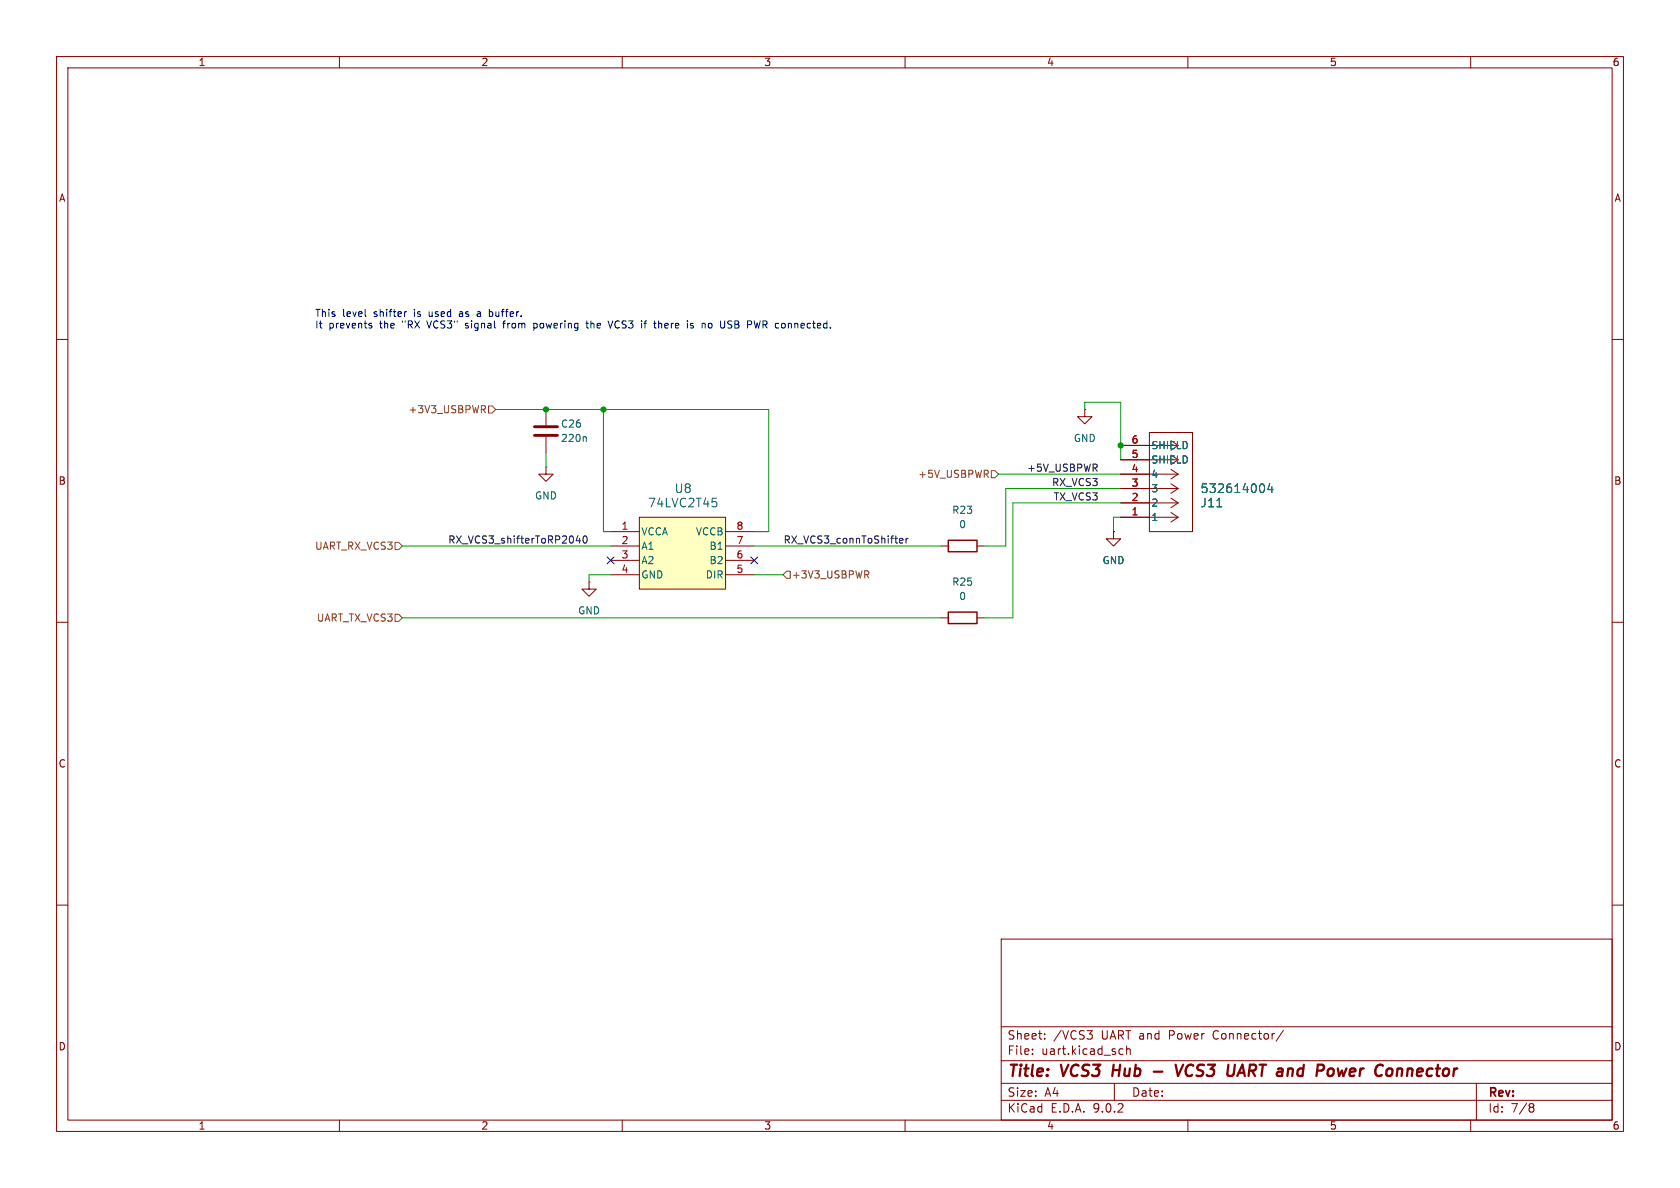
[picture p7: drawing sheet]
<svg xmlns="http://www.w3.org/2000/svg" width="297mm" height="210mm" viewBox="0 0 297 210" stroke-linecap="round" stroke-linejoin="round" font-family="sans-serif">
<g fill="none" stroke="#840000" stroke-width=".18">
<path d="M10 10h277v190h-277zM12 12h273v186h-273zM60 10v2M110 10v2M160 10v2M210 10v2M260 10v2M10 60h2M96.5 72.4v2.8M96.5 77.2v2.8M285 60h2M96.5 82.6v1.2h1.3l-1.3 1.3-1.3-1.3h1.3"/>
<path d="M96.5 82.6h.1M166.4 96.5h1.2M172.7 96.5h1.3M10 110h2M104.1 102.9v1.2h1.3l-1.3 1.3-1.2-1.3h1.2M104.1 102.9h.1M285 110h2M10 160h2M177 166h108v32h-108zM285 160h2M60 198v2M110 198v2"/>
<path d="M160 198v2M177 194.5h108M177 191.5h108M177 187.5h108M177 181.5h108M182.5 186.3v.1M182.5 185.5v.1M184.7 183.6v.1M184.7 182.8v.1M192.2 182.2h.9l-.5 .6M192.8 182.8l.3 .3v.3l-.3 .3M197 191.5v3"/>
<path d="M198.1 185.4l.4 .1M198.5 186.3l-.4 .1M199.2 185.5l.2-.1 .3 .1 .1 .9M199.2 184.9v1.5M210 198v2M226.9 182.1l-1.3 2M260 198v2M261 191.5v6.5M270.6 195.1l.4 .1 .2 .2-.3 .3M270.6 195.7h.3M270.9 195.7l.2 .2 .1 .4-.2 .2-.4 .1"/>
</g>
<path d="M196.9 188.2l-.3 2M204 189.4h1.5M207.8 188.2l.5 2 .9-2M209.9 188.5a1.27 1.27 0 0 0 0 1.6M219 189.6h.9M219.6 188.2l-.9 2M236.5 188.9l.2 1.3 .5-.9M247.2 189l.2-.1 .4 .1v1.2" fill="none" stroke="#840000" stroke-width=".4"/>
<path d="M167.6 95.5h5.1v2h-5.1z" fill="none" stroke="#840000" stroke-width=".25"/>
<path d="M94.5 75.4h4.1M94.5 77h4.1" fill="none" stroke="#840000" stroke-width=".51"/>
<path d="M103.5 77.2l.1 .2v.6" fill="none" stroke="#006464" stroke-width=".18"/>
<path d="M113 91.4h15.3v12.7h-15.3z" fill="#ffffc2"/>
<g fill="none" stroke="#840000" stroke-width=".18">
<path d="M191.8 72.4v1.3h1.2l-1.2 1.2-1.3-1.2h1.3M191.8 72.4h.1M198.1 78.7h10.2M203.2 76.5h7.6v17.5h-7.6zM107.9 94h5.1M107.9 96.5h5.1M107.9 99.1h5.1M113 91.4h15.3v12.7h-15.3zM128.3 94h5M128.3 96.5h5M128.3 99.1h5M196.8 94v1.3h1.3l-1.3 1.2-1.2-1.2h1.2"/>
<path d="M196.8 94h.1M198.1 91.4h10.2M198.1 88.9h10.2M198.1 86.4h10.2M198.1 83.8h10.2M198.1 81.3h10.2M207 90.6l1.3 .8M207 88.1l1.3 .8M207 85.5l1.3 .9M207 83l1.3 .8M208.3 91.4l-1.3 .9M208.3 88.9l-1.3 .8"/>
<path d="M208.3 86.4l-1.3 .8M208.3 83.8l-1.3 .9M107.9 101.6h5.1M128.3 101.6h5M166.4 109.2h1.2M172.7 109.2h1.3"/>
</g>
<path d="M125.9 88.1h.8M126.4 88.7l.3 .2v.4l-.3 .3M215.1 89.6h.9M223.4 85.7l.1 .4-.1 .8M224.5 85.5l-.4 1h1M224.9 86v1.1" fill="none" stroke="#006464" stroke-width=".18"/>
<path d="M167.6 108.2h5.1v2h-5.1z" fill="none" stroke="#840000" stroke-width=".25"/>
<path d="M85.4 72.4l.4 .6M85.6 71.7l.2 .2v.3l-.2 .2M86.4 71.8h.6l.6 .6-.6 .6h-.6zM69.8 95.9h.7l.6 .6-.6 .7h-.7zM174.3 83.8l.4 .6M174.7 83.3v.4M175.3 83.2h.6l.6 .6-.6 .7h-.6zM69.8 108.6h.7l.6 .6-.6 .7h-.7zM139.1 101h.6v1.2h-.6l-.7-.6zM153.2 101.6l.4 .6M153.4 100.9l.2 .3-.1 .3-.1 .1" fill="none" stroke="#725600" stroke-width=".18"/>
<path d="M102.2 94.7l-.3 .9h.7M102.5 95.2v.8M103.2 94.9l.2-.2a.68 .68 0 0 1 .4 .7 .68 .68 0 0 1-.4 .6l-.2-.1-.1-.4zM159.1 95.9h.5M159.1 95.2h.4l.1 .3-.6 .1M160.2 95.2v.8M160.5 95.2l-.3 .2M193.5 82.7l.5 .6M193.9 82.2v.4" fill="none" stroke="#0f0f0f" stroke-width=".18"/>
<g fill="none" stroke="#009600" stroke-width=".18">
<path d="M87.6 72.4h48.3v21.6h-2.6M106.7 72.4v21.6h1.2M191.8 72.4v-1.3h6.3v10.2M71.1 96.5h36.8M96.5 80v2.6M133.3 96.5h33.1M176.5 83.8h21.6M198.1 86.4h-20.3v10.1h-3.8M198.1 88.9h-19v20.3h-5.1M198.1 91.4h-1.3v2.6M71.1 109.2h95.3M107.9 101.6h-3.8v1.3"/>
<path d="M133.3 101.6h5.1"/>
</g>
<path d="M107.3 98.5l1.3 1.2M108.6 98.5l-1.3 1.2M132.7 98.5l1.3 1.2M134 98.5l-1.3 1.2" fill="none" stroke="#000084" stroke-width=".18"/>
<g fill="none" stroke="#0000c2" stroke-width=".18">
<path d="M64.6 55.9h.1M65.4 57.6h.3l.1 .2-.2 .2h-.3M65.4 57.1l.3 .1M71.9 55.1l-.3 .1M75.4 56.7l.5 1.3M81.4 55.1l-.2 .1M81.4 55.5l-.2 .1 .2 .3M82.3 57.9l.1 .1M82.5 57.1l-.2 .2 .2 .3M84.8 55.1l-.4 .1M84.8 55.5h-.3l-.2 .1 .1 .3h.4M86.6 55.1l.5 .1"/>
<path d="M87.1 55.8l-.5 .1M88.9 57.1h.5M89.1 56.8l-.1 1.2M94.4 57.2l.3-.1 .2 .2M94.4 57.1v1.3M94.9 57.9l-.2 .1-.3-.1M103.6 57.1h.4M103.7 56.7v1.1l.3 .2M108.3 56.7l-.4 1.3M113.8 57.1h.5M114.2 56.7h.1M116.5 57.2l.3-.1 .2 .2"/>
<path d="M122.1 57.5l.5 .1v.2l-.2 .2-.3-.1M122.1 57.2h.5M125.3 57.2l.3-.1 .3 .3M125.9 57.8l-.3 .2-.3-.1M128.8 56.8h.6M128.8 57.3l.5 .1 .1 .2M129.4 57.8l-.3 .2h-.3M134.4 56.7l-.3 1.3-.2-.9"/>
</g>
<g fill="#009600" stroke="#009600" stroke-width=".18">
<circle cx="96.5" cy="72.4" r=".46"/>
<circle cx="106.7" cy="72.4" r=".46"/>
<circle cx="198.1" cy="78.7" r=".46"/>
</g>
<g font-size="2.8" fill="#840000">
<text x="178" y="190.9">Title:</text>
<text x="187.7" y="190.9">VCS3</text>
<text x="197.5" y="190.9">Hub</text>
<text x="210.3" y="190.9">VCS3</text>
<text x="220.2" y="190.9">UART and</text>
<text x="237.6" y="190.9">Power</text>
<text x="248.8" y="190.9">Connector</text>
</g>
<g font-size="2.1" fill="#006464">
<text x="114.5" y="89.9">74LVC2T45</text>
<text x="119.2" y="87.4">U8</text>
<text x="212.1" y="89.9">J11</text>
<text x="212.1" y="87.4">532614004</text>
</g>
<g font-size="2.1" fill="#840000">
<text x="178" y="184">Sheet:</text>
<text x="186.2" y="184">/VCS3</text>
<text x="194.7" y="184">UART and</text>
<text x="206.9" y="184">Power</text>
<text x="214.9" y="184">Connector/</text>
<text x="178" y="186.7">File:</text>
<text x="184.1" y="186.7">uart.kicad_sch</text>
<text x="178" y="196.9">KiCad</text>
<text x="178" y="194.1">Size:</text>
<text x="184.7" y="194.1">A4</text>
<text x="185.7" y="196.9">E.D.A.</text>
<text x="193.3" y="196.9">9.0.2</text>
<text x="200" y="194.1">Date:</text>
<text x="263" y="194.3">Rev:</text>
<text x="263" y="196.9">Id:</text>
<text x="267.1" y="196.9">7/8</text>
</g>
<g font-size="1.8" fill="#840000">
<text x="35" y="11.9">1</text>
<text x="85" y="11.9">2</text>
<text x="135" y="11.9">3</text>
<text x="185" y="11.9">4</text>
<text x="235" y="11.9">5</text>
<text x="285" y="11.9">6</text>
<text x="10.3" y="35.9">A</text>
<text x="285.3" y="35.9">A</text>
<text x="10.3" y="85.9">B</text>
<text x="285.3" y="85.9">B</text>
<text x="10.3" y="135.9">C</text>
<text x="285.3" y="135.9">C</text>
<text x="10.3" y="185.9">D</text>
<text x="285.3" y="185.9">D</text>
<text x="35" y="199.9">1</text>
<text x="85" y="199.9">2</text>
<text x="135" y="199.9">3</text>
<text x="185" y="199.9">4</text>
<text x="235" y="199.9">5</text>
<text x="285" y="199.9">6</text>
</g>
<g font-size="1.8" fill="#0000c2">
<text x="55.6" y="56.2">This</text>
<text x="55.6" y="58.3">It</text>
<text x="58.1" y="58.3">prevents</text>
<text x="60.5" y="56.2">level</text>
<text x="66.2" y="56.2">shifter</text>
<text x="67.3" y="58.3">the</text>
<text x="71.4" y="58.3">&quot;RX</text>
<text x="73.5" y="56.2">is</text>
<text x="76" y="58.3">VCS3&quot;</text>
<text x="76.3" y="56.2">used</text>
<text x="81.9" y="56.2">as</text>
<text x="82.9" y="58.3">signal</text>
<text x="85.2" y="56.2">a</text>
<text x="87.5" y="56.2">buffer.</text>
<text x="89.9" y="58.3">from</text>
<text x="95.4" y="58.3">powering</text>
<text x="105" y="58.3">the</text>
<text x="109.1" y="58.3">VCS3</text>
<text x="115" y="58.3">if</text>
<text x="117.6" y="58.3">there</text>
<text x="123.6" y="58.3">is</text>
<text x="126.4" y="58.3">no</text>
<text x="129.8" y="58.3">USB</text>
<text x="134.8" y="58.3">PWR connected.</text>
</g>
<g font-size="1.8" fill="#725600">
<text x="72.1" y="73.3">+3V3_USBPWR</text>
<text x="162.2" y="84.7">+5V_USBPWR</text>
<text x="55.6" y="97.4">UART_RX_VCS3</text>
<text x="139.9" y="102.5">+3V3_USBPWR</text>
<text x="55.9" y="110.1">UART_TX_VCS3</text>
</g>
<g font-size="1.8" fill="#006464">
<text x="99.1" y="75.8">C26</text>
<text x="99.1" y="78.3">220n</text>
<text x="189.7" y="78.3">GND</text>
<text x="203.5" y="82.1">SHIELD</text>
<text x="203.5" y="79.6">SHIELD</text>
<text x="94.5" y="88.5">GND</text>
<text x="203.5" y="89.8">2</text>
<text x="203.5" y="87.2">3</text>
<text x="203.5" y="84.7">4</text>
<text x="113.3" y="94.8">VCCA</text>
<text x="122.9" y="94.8">VCCB</text>
<text x="168.2" y="91">R23</text>
<text x="169.5" y="93.6">0</text>
<text x="203.5" y="92.3">1</text>
<text x="113.3" y="97.4">A1</text>
<text x="113.3" y="99.9">A2</text>
<text x="125.3" y="97.4">B1</text>
<text x="125.3" y="99.9">B2</text>
<text x="194.8" y="99.9">GND</text>
<text x="113.3" y="102.5">GND</text>
<text x="124.7" y="102.5">DIR</text>
<text x="168.2" y="103.7">R25</text>
<text x="169.5" y="106.3">0</text>
<text x="102.1" y="108.8">GND</text>
</g>
<g font-size="1.8" fill="#0f0f0f">
<text x="181.5" y="83.5">+5V_USBPWR</text>
<text x="185.9" y="86">RX_VCS3</text>
<text x="186.2" y="88.6">TX_VCS3</text>
<text x="79.1" y="96.2">RX_VCS3_shifterToRP2040</text>
<text x="138.4" y="96.2">RX_VCS3_connToShifter</text>
</g>
<g font-size="1.8" fill="#a90000">
<text x="200" y="83.6">4</text>
<text x="200" y="81">5</text>
<text x="200" y="78.5">6</text>
<text x="200" y="88.6">2</text>
<text x="200" y="86.1">3</text>
<text x="109.8" y="93.7">1</text>
<text x="130.1" y="93.7">8</text>
<text x="200" y="91.2">1</text>
<text x="109.8" y="96.3">2</text>
<text x="109.8" y="98.8">3</text>
<text x="109.8" y="101.3">4</text>
<text x="130.1" y="96.3">7</text>
<text x="130.1" y="98.8">6</text>
<text x="130.1" y="101.3">5</text>
</g>
</svg>
